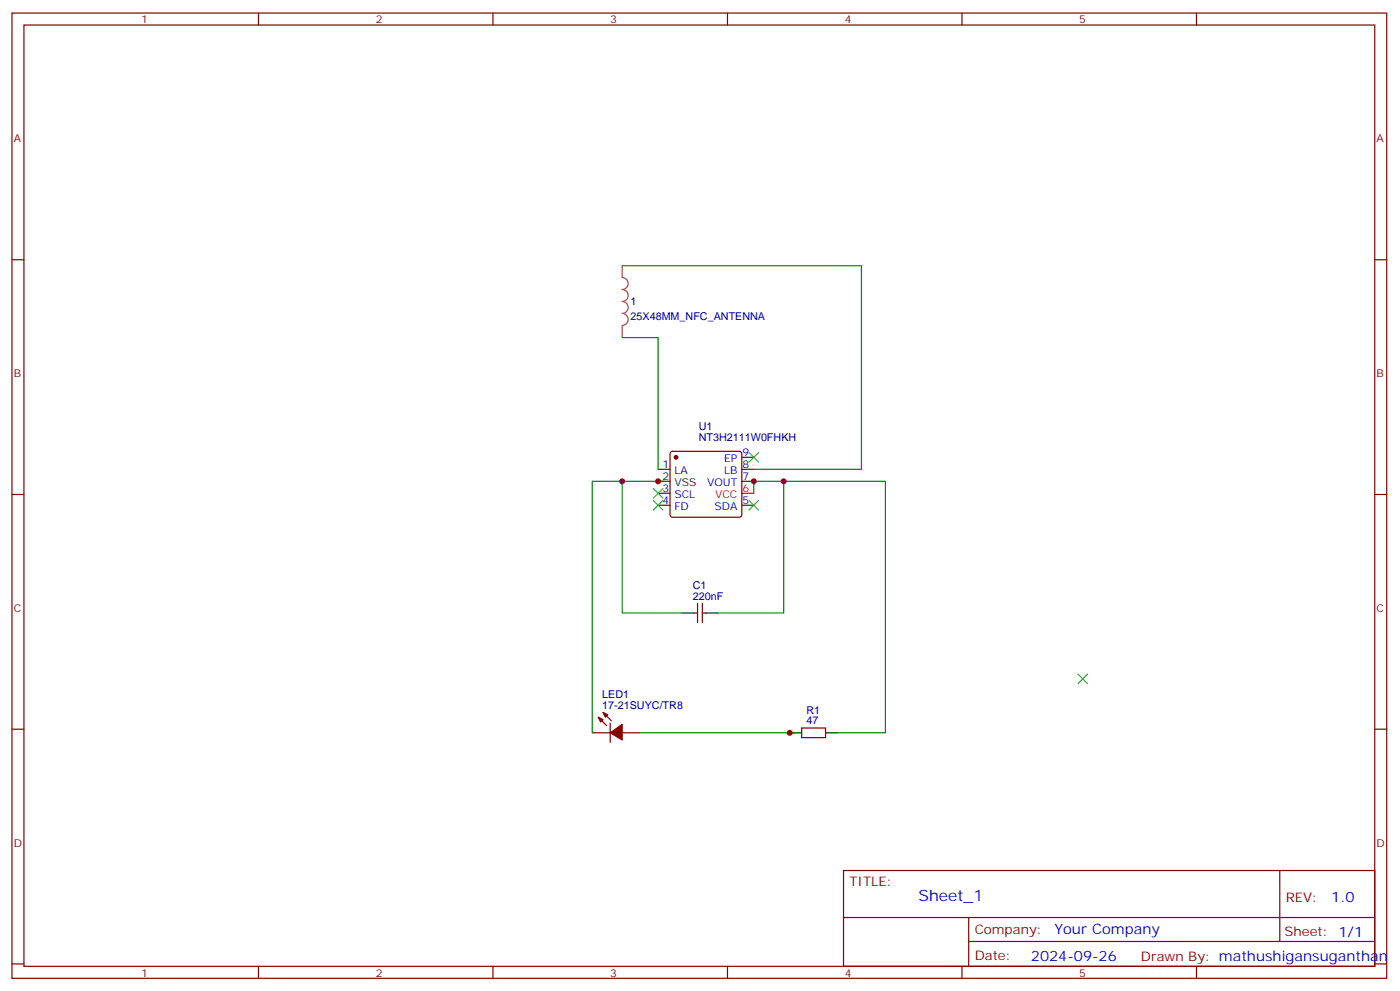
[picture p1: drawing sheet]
<svg xmlns="http://www.w3.org/2000/svg" width="413mm" height="292mm" viewBox="0 0 413 292" stroke-linecap="round" stroke-linejoin="round" font-family="sans-serif">
<g fill="none" stroke="#870000" stroke-width=".35">
<path d="M3.5 3.8h405.4v284.4h-405.4zM7.1 7.4h398.2v277.3h-398.2zM76.2 3.8v3.6M145.3 3.8v3.6M214.5 3.8v3.6M283.6 3.8v3.6M352.8 3.8v3.6M3.5 76.5h3.6M405.3 76.5h3.6M194 138.3h3.6M197.8 133.2l.5-.2h19.7l.5 .2 .2 .5v18l-.2 .5-.5 .2h-19.7l-.5-.3-.2-.4v-18zM218.7 134.7h3.5"/>
<path d="M218.7 138.3h3.5M3.5 145.7h3.6M194 148.8h3.6M194 145.3h3.6M218.7 141.8h3.5M218.7 148.8h3.5M405.3 145.7h3.6M205.7 177.8v5.6M207.1 177.8v5.6M204.6 180.6h1.1M207.1 180.6h1M3.5 214.8h3.6"/>
<path d="M174.6 215.9h5.3M176.4 211.3l2.5 2.4M177.8 209.9l2.5 2.4M179.9 213v5.7M183.4 215.9h5.3M236.4 214.5h7v2.8h-7zM405.3 214.8h3.6M248.7 256.4h156.6v28.3h-156.6zM377.3 256.5v20.8M248.7 270.3h156.5M285.6 277.3h119.6M285.6 270.3v14.1"/>
<path d="M3.5 284h3.6M76.2 284.7v3.5M145.3 284.7v3.5M214.5 284.7v3.5M283.6 284.7v3.5M352.8 284.7v3.5M405.3 284h3.6"/>
</g>
<path d="M218.7 145.3h3.5" fill="none" stroke="#f00" stroke-width=".35"/>
<path d="M194 141.8h3.6M201.1 180.6h3.5M208.1 180.6h3.6M232.8 215.9h3.6M243.4 215.9h3.5" fill="none" stroke="#000" stroke-width=".35"/>
<g fill="#870000" stroke="#870000" stroke-width=".35">
<path d="M176.4 211.3l1.4 .7-.7 .7z"/>
<path d="M177.8 209.9l1.4 .7-.7 .7z"/>
<path d="M179.9 215.9l3.5-2.5v4.6z"/>
<circle cx="199.3" cy="134.7" r=".53"/>
</g>
<path d="M183.4 78.3v3.5a1.76 1.76 0 0 1 1.8 1.7 1.76 1.76 0 0 1-1.8 1.8 1.76 1.76 0 0 1 1.8 1.7 1.76 1.76 0 0 1-1.8 1.8 1.76 1.76 0 0 1 1.8 1.8 1.76 1.76 0 0 1-1.8 1.7 1.76 1.76 0 0 1 1.8 1.8 1.76 1.76 0 0 1-1.8 1.8M183.4 96v3.4" fill="none" stroke="#a64a4a" stroke-width=".35"/>
<path d="M183.4 78.3h70.6v60h-31.8M183.4 99.4h10.6v38.9M183.4 141.8h-8.8v74.1M195.8 141.8h-12.4v38.8h17.7M222.2 145.3v-3.5h8.9v38.8h-19.4M231.1 141.8h30v74.1h-14.2M188.7 215.9h45.9" fill="none" stroke="#008700" stroke-width=".35"/>
<path d="M220.8 133.3l2.9 2.8M223.7 133.3l-2.9 2.8M192.6 147.4l2.8 2.8M192.6 143.9l2.8 2.8M195.4 147.4l-2.8 2.8M195.4 143.9l-2.8 2.8M220.8 147.4l2.9 2.8M223.7 147.4l-2.9 2.8M317.9 198.6l2.8 2.8M320.7 198.6l-2.8 2.8" fill="none" stroke="#3c3" stroke-width=".35"/>
<g fill="#c00">
<circle cx="232.8" cy="215.9" r=".88"/>
<circle cx="183.4" cy="141.8" r=".88"/>
<circle cx="231.1" cy="141.8" r=".88"/>
<circle cx="194" cy="141.8" r=".88"/>
<circle cx="222.3" cy="141.8" r=".88"/>
</g>
<text font-size="4.6" fill="#00f" x="270.8" y="265.5">Sheet_1</text>
<g font-size="4.2" fill="#00f">
<text x="392.5" y="265.7">1.0</text>
<text x="310.9" y="275.3">Your Company</text>
<text x="304" y="283.1">2024-09-26</text>
</g>
<g font-size="3.9" fill="#800">
<text x="250.5" y="261">TITLE:</text>
<text x="379.1" y="265.7">REV:</text>
<text x="287.4" y="275.2">Company:</text>
<text x="378.7" y="275.8">Sheet: 1/1</text>
<text x="287.4" y="282.9">Date:</text>
<text x="336.4" y="283">Drawn By: mathushigansuganthan</text>
</g>
<g font-size="3.2" fill="#800">
<text x="41.6" y="6.8">1</text>
<text x="110.8" y="6.8">2</text>
<text x="179.9" y="6.8">3</text>
<text x="249.1" y="6.8">4</text>
<text x="318.2" y="6.8">5</text>
<text x="4.1" y="41.9">A</text>
<text x="405.9" y="41.9">A</text>
<text x="4.1" y="111.1">B</text>
<text x="405.9" y="111.1">B</text>
<text x="4.1" y="180.2">C</text>
<text x="405.9" y="180.2">C</text>
<text x="4.1" y="249.4">D</text>
<text x="405.9" y="249.4">D</text>
<text x="41.6" y="287.7">1</text>
<text x="110.8" y="287.7">2</text>
<text x="179.9" y="287.7">3</text>
<text x="249.1" y="287.7">4</text>
<text x="318.2" y="287.7">5</text>
</g>
<g font-size="3.2" fill="#000080">
<text x="185.9" y="90">1</text>
<text x="185.9" y="94.2">25X48MM_NFC_ANTENNA</text>
<text x="206" y="130">NT3H2111W0FHKH</text>
<text x="206" y="126.8">U1</text>
<text x="204.3" y="173.5">C1</text>
<text x="204.3" y="176.7">220nF</text>
<text x="177.6" y="208.8">17-21SUYC/TR8</text>
<text x="177.6" y="205.6">LED1</text>
<text x="237.8" y="213.4">47</text>
<text x="237.8" y="210.2">R1</text>
</g>
<g font-size="3.2" fill="#00f">
<text x="195.4" y="137.9">1</text>
<text x="213.5" y="136.1">EP</text>
<text x="218.9" y="134.4">9</text>
<text x="218.9" y="137.9">8</text>
<text x="198.9" y="139.7">LA</text>
<text x="208.5" y="143.2">VOUT</text>
<text x="213.5" y="139.7">LB</text>
<text x="218.9" y="141.4">7</text>
<text x="195.4" y="148.5">4</text>
<text x="195.4" y="145">3</text>
<text x="198.9" y="146.7">SCL</text>
<text x="218.9" y="148.5">5</text>
<text x="198.9" y="150.2">FD</text>
<text x="210.6" y="150.2">SDA</text>
</g>
<g font-size="3.2">
<text x="195.4" y="141.4">2</text>
<text x="198.9" y="143.2">VSS</text>
</g>
<g font-size="3.2" fill="#f00">
<text x="210.8" y="146.7">VCC</text>
<text x="218.9" y="145">6</text>
</g>
</svg>
